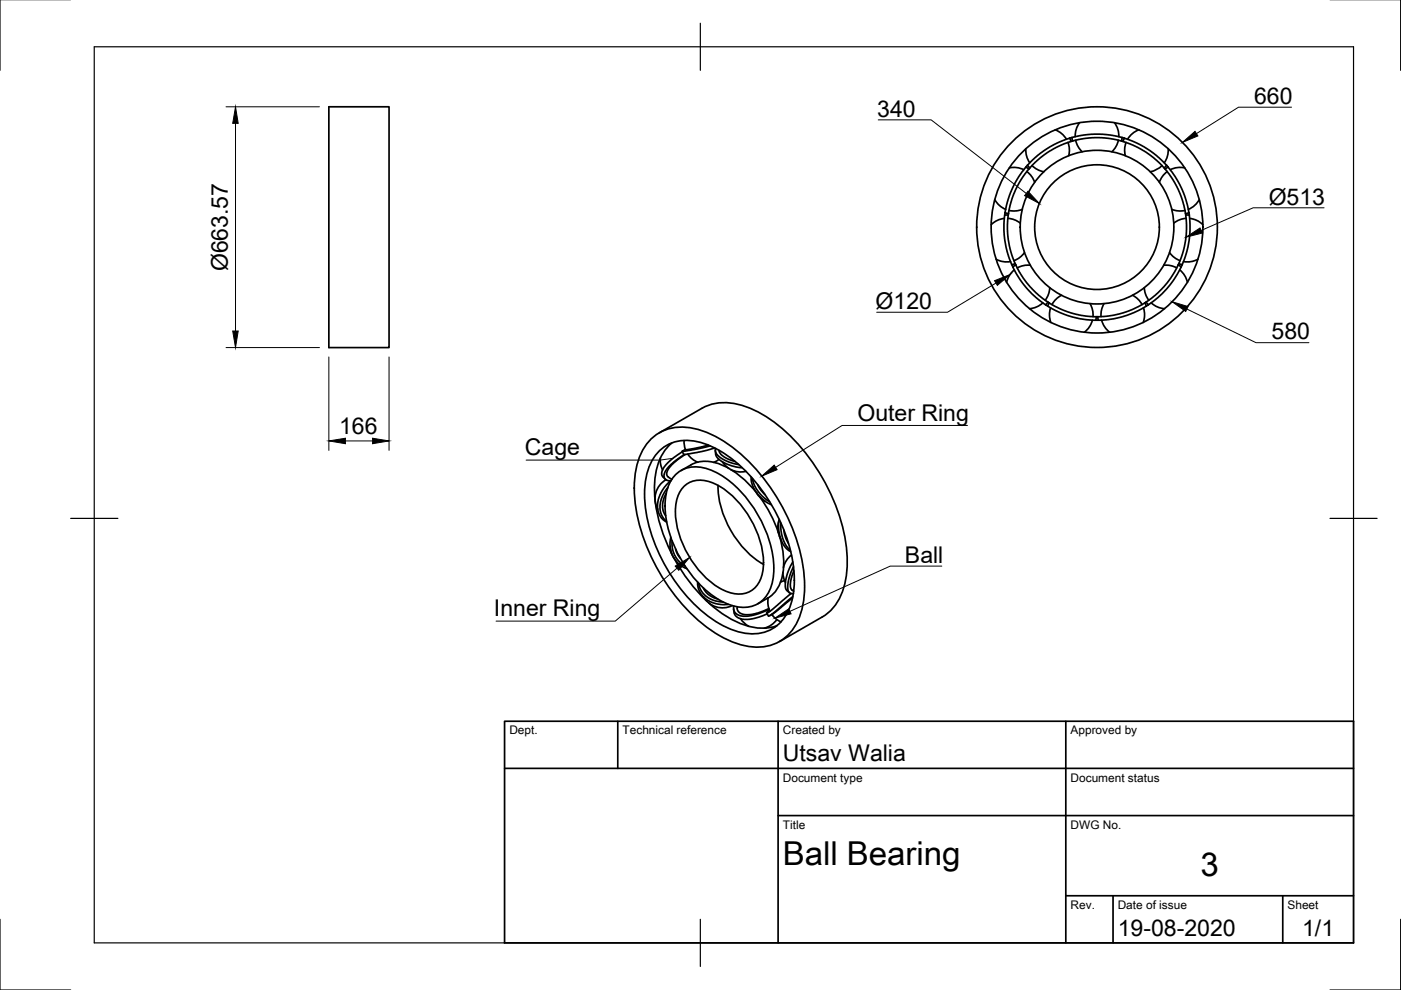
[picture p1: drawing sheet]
<svg xmlns="http://www.w3.org/2000/svg" width="297mm" height="210mm" viewBox="0 0 297 210" stroke-linecap="round" stroke-linejoin="round" font-family="sans-serif">
<!-- layer: Visible -->
<g fill="none" stroke="#000" stroke-width=".36">
<path d="M69.7 22.6h12.8v51.1h-12.8zM214 35.6l1.6-.1 1.5 .5M217.5 31.5l.2 1.6 .6 1.4M217.5 35.4l.3-.4 .5 .6M217.7 36.4l1 1 .7 1.3M217.8 35.1l2.1-2 1.9-1.5 2.2-1.2 2.8-1.1 .3 .7-2.1 .7-2.5 1.4-2.1 1.5-2.1 2M218.3 35.6l-.2 .2M218.8 35.1l1.1 .8 1.4 .5M223.7 27.5l1.4 .8 1 1.2M226.4 30.2l.3 1.4-.1 1.4M227.3 29.2l2.4-.6 2.2-.2 3 .2 3 .6M227.3 29.2l-.5 .1"/>
<path d="M227.3 29.2l.1 .7M227.4 29.9l2.4-.5 2.2-.2 3 .1 2.8 .6M227.4 29.9l-.3 .1M228.1 29.7l.5 1.4 .8 1.1M228.9 26l-.7 1.4-.2 1.6M236.3 26l.7 1.4 .2 1.6M237.1 29.7l-.5 1.4-.9 1.1M237.8 29.9l.3 .1M237.9 29.2l-.1 .7M237.9 29.1l.5 .2-.3 .7M238.1 30l2.1 .7 2.5 1.4 2.1 1.5 2 2M238.4 29.3l2.7 1.1 2.3 1.2 1.9 1.5 2 2"/>
<path d="M238.8 30.2l-.3 1.4 .1 1.4M241.5 27.5l-1.4 .8-1 1.2M246.4 35.1l-1.2 .8-1.3 .5M246.9 35.6l.1 .2M247.5 36.4l-1 1-.7 1.3M247.7 35.4l-.4-.4-.5 .6M247.7 31.5l-.2 1.6-.6 1.4M251.2 35.6l-1.6-.1-1.5 .5M210.9 42.3l1 1.3 1.3 .8M211.2 55l1.5 .5h1.6M212.9 46.3l-1.5 .4-1.3 .9M213 45.6l-.1 1.8 .1 3.5 .5 2.4 1 2.8"/>
<path d="M213.1 45.1l.7 .2M213.7 46.3l1.4 .3 1.2 .7M213.8 45.6l-.2 2 .2 3.2 .6 2.9 .8 2.2M213.8 45.6h-.8M213.8 45.3l.5-2.3 1-2.8 1.5-2.6 1.4-1.8-.7-.4-1.5 2-1.5 2.8-.9 2.6-.6 2.8M213.8 45.3v.3M214.5 56.1l.2 .5M214.7 56.6l1.4 2.4 1.6 2.1 1.9 1.9 2.1 1.6M215.1 57.2l-1.1 1.2-.6 1.5M215.3 55.9l.1 .3M215.3 55.9l-.8 .2M215.4 56.2l1.5 2.7 1.5 1.9 1.9 1.9 2.1 1.5"/>
<path d="M215.4 56.2l-.7 .4M216.8 44.4l-1.4 .3-1.5-.1M217.2 53.5l-1 1.1-1.2 .7M218.4 56.2l-1.4 .1-1.3 .5M246.7 56.2l1.5 .1 1.3 .5M248 53.5l.9 1.1 1.3 .7M248.4 44.4l1.4 .3 1.4-.1M249.8 56.2l-1.6 2.7-1.4 1.9-2 1.9-2.1 1.5M249.8 56.2l.6 .4M249.9 55.9l.7 .2M249.9 55.9l-.1 .3M250.1 57.2l1.1 1.2 .6 1.5"/>
<path d="M250.4 56.6l-1.4 2.4-1.5 2.1-1.9 1.9-2.4 1.8-.2 .1-.3-.7-2.3 1.3-2.5 .9-2.6 .6-2.6 .2M250.6 56.1l-.2 .5M251.4 45.3v.3M251.4 45.6l.2 2-.2 3.2-.6 2.6-.9 2.5M251.4 45.6h.8M251.5 46.3l-1.4 .3-1.2 .7M252.1 45.1l-.7 .2M252.1 45.1l-.5-2.3-1-2.6-1.5-2.8-1.5-2-.6 .4 1.4 1.8 1.4 2.6 1 2.8 .6 2.3M252.1 45.1l.1 .5M252.1 45.6l.2 1.8-.2 3.5-.4 2.4-1.1 2.8M252.2 46.3l1.6 .4 1.2 .9M254 55l-1.5 .5h-1.6"/>
<path d="M254.3 42.3l-1 1.3-1.3 .8M221.1 64.2l-1.3 .9-1.5 .4M222.1 64.9l2.6 1.4 2.3 .8 2.6 .6 2.7 .2M222.2 64l-.5 .6M222.4 64.2l2.3 1.3 2.5 .9 2.6 .6 2.6 .2M222.4 64.2l-.3 .7-.4-.3M222.6 61l-.3 1.4-.7 1.3M222.7 65.3l-.2 1.5 .3 1.6M225.1 62.6l-1.2 .8-.9 1.2M231.1 64.4l.5 1.3 .1 1.4M231.6 67.9l-.6 1.4-1.1 1.1M232.4 67.1l-.1 .8"/>
<path d="M232.7 67.2h-.3M232.7 67.1l.2 .8M232.8 67.9h-.5M233.6 67.9l.6 1.4 1.1 1.1M234.1 64.4l-.6 1.3-.1 1.4M240.1 62.6l1.2 .8 .8 1.2M242.4 65.3l.3 1.5-.3 1.6M242.6 61l.3 1.4 .7 1.3M243 64l.5 .6M243 64.9l-2.5 1.4-2.4 .8-2.6 .6-2.7 .2M244.1 64.2l1.3 .9 1.5 .4M137.8 93.3a9.7 9.7 0 0 1 9.9-2.3 27.4 27.4 0 0 1 13.5 9.6 40.7 40.7 0 0 1 9.3 21.8 17.2 17.2 0 0 1-2.4 11 9.5 9.5 0 0 1-10.8 3.4 27.4 27.4 0 0 1-13.5-9.6 40.7 40.7 0 0 1-9.3-21.9 17.2 17.2 0 0 1 2.4-10.9z"/>
<path d="M139.8 91.8l9-5.2a11.9 11.9 0 0 1 11.3 .4 36 36 0 0 1 15.4 16.4 32.5 32.5 0 0 1 3.9 19.1 11.4 11.4 0 0 1-5.1 8.3l-9 5.2M139.9 95.5a9 9 0 0 1 9.6-1.4 29.1 29.1 0 0 1 14.3 13.3 31.1 31.1 0 0 1 4.5 17.3 10.1 10.1 0 0 1-5.1 8.9 10.4 10.4 0 0 1-9.1-.6 31.5 31.5 0 0 1-13.7-14.3 28.6 28.6 0 0 1-3.5-17.3 10.8 10.8 0 0 1 3-5.9zM140 97.1l.1 1.6 .4 .9M142.4 93.9a12.1 12.1 0 0 0-3.6 9.7l.1 2.6M144.7 95.8l-2.6 1.8-1.4 1.6-.4 .9v.6l.8 1M145 93.4l.3 1.9M145.1 96.4l-2.4 1.7-1.6 1.8-.3 .8 .1 .7 .5 .4 .9 .1M145.3 96.4l-2.4 1.7-1.3 1.6-.2 .7v.4l1.1 .8M145.8 96.3l1 1 1.1 .7M146.5 98.6l-2.1 1.2M146.5 98.6a8.4 8.4 0 0 1 8.5 1 21.2 21.2 0 0 1 5.6 5.1M150.1 94.4l-3.1 .7-1.7 .2-.7 .4 3.3-.5 2.6-.7"/>
<path d="M151.5 95l-2.7 .7-3.7 .7h-.2l-.2-.7M151.7 95.5v.8M151.7 95.1v.5l.2 .6 .9 .9 1.7 .9 2.1 .5M151.7 96.3l.7 1.1 1.3 .8 1.5 .6 2.1 .4M152.4 95.5l.2 .5 .8 .8 .9 .5 1.5 .5M152.5 97.4l-1.2 .6M153.1 97.9l.8 .9 .6 .5M154.9 99.5l1.6 .5 1.7-.1M138.9 106.3a33.3 33.3 0 0 0 3.5 11M141.2 101.7a4.6 4.6 0 0 0-1.7 6.3M141.3 104.6l-.6 1.1-.2 1.6 .1 1 .5 1M141.6 103.3l-1.1 1.8-.6 2 .1 1.1 .3 1.1 .5 .8 .5 .4"/>
<path d="M142.1 115.9l.3 1.6 .6 .9M142.2 101.9l-1.4 1.6-1.1 2.2a4 4 0 0 0 1.7 5M142.2 113.9l-.1 2.2 .6 1.8 1 1.5 .8 .6 1.1 .6M142.5 114.7v1.5l.6 1.6 .8 1.2 1.3 1M142.9 118.3a36.7 36.7 0 0 0 7 9.2M143.2 116.4l.4 1.1 .6 .9M143.5 100.4a6.8 6.8 0 0 1 7.7-.5 24.3 24.3 0 0 1 11.5 13.5 17 17 0 0 1 .7 11.2 6.1 6.1 0 0 1-8.2 3.8 21.5 21.5 0 0 1-11.6-11.2 20.6 20.6 0 0 1-2.3-12.8 7.3 7.3 0 0 1 2.2-4zM144.9 103.3a5.4 5.4 0 0 1 6.5-.8 20.2 20.2 0 0 1 10.2 14.1 9.5 9.5 0 0 1-1.4 7.9 5.4 5.4 0 0 1-6.5 .8 20.2 20.2 0 0 1-10.3-14.2 9.5 9.5 0 0 1 1.5-7.8zM152.2 102.9a20.5 20.5 0 0 0 9.7 16.8M159.3 101.1l.2 1.8 1.1 1.8 1.3 1.3 1.6 1M159.5 101.4l.5 1.5 .8 1.4 1.2 1.3 1.2 .8M160.4 104.5l.6 .8 1.2 1"/>
<path d="M160.6 102.8l.8 1.2 .8 .9M161.1 105.4a27.8 27.8 0 0 1 3.9 7.6M165.2 110.3l-.3 1.1v1.2l.6 1.6M165.2 110.1l-.1 2 .3 1.8 .8 1.8 .6 .6 .8 .6M165.3 113.6a15.2 15.2 0 0 1 0 10.3 6.2 6.2 0 0 1-2.5 2.9M165.6 110.9v1.6l.4 1.8 .7 1.4 .9 1M166.2 112.4l.3 1.4 .7 1.4M167.8 117.7l-1.1 1.2-.6 1.4M168.1 119.2l-1 1.9-.6 2.3 .1 1.5 .8 .8M147.9 123.4l.1 1.2 .5 1.1 .7 .9 .7 .6 1.9 .8 1.4 .2 1.2-.1M148.1 123.7l.6 1.6 .9 1.1 1.8 .9 1.9 .3M149.1 124.6l.6 1 .6 .5 1.8 .9"/>
<path d="M149.2 126.6a4.6 4.6 0 0 0 6.1 1.8M150.3 127.8a18 18 0 0 0 11.5 5.4l2-.2 .9-.3M155.5 129.1a1.84 1.84 0 0 0 .8 1.7l1.1 .5h1.4l2.3-.5 1.5-.6M155.6 128.5a1.97 1.97 0 0 0 2.5 2.2l2.2-.4 2.7-1.1M156.3 128.6a1.75 1.75 0 0 0 2.2 1.7l2.2-.3 2.3-1M157 131.2l1 1.1 .8 .5M162.8 126.8l-2.1 1.2M162.9 126.7l-.1 1.5 .4 1.4M163.2 129.6h.1M163.6 130.3l1.1 1.1 .9 .5M164.7 131.4l-1.2 1.1-1.5 .7M166 121.4l.1 .8 .4 1.3"/>
<path d="M166.4 123.1l-.9 .3M167.7 125.8l-3.8 3.4-1.3 .8 .5-.7M168 126.8l-3.6 3-1.2 .7M168.1 126.5l-4.7 3.9-.5 .2-.3-.7M168.2 120.2l-.9 2.2-.3 1.9v.7l.3 .6 .4 .2h.5M168.3 121l-.6 1.7-.1 1.2 .1 1 .6 .4"/>
<circle cx="232.6" cy="48.2" r="22.4"/>
<circle cx="232.6" cy="48.2" r="13.2"/>
<circle cx="232.6" cy="48.2" r="16.3"/>
<circle cx="232.6" cy="48.2" r="25.5"/>
</g>
<!-- layer: Border -->
<path d="M0 -.1v15M297 -.1v15M20 9.9h267v190h-267zM148.5 4.9v10M15 109.9h10M282 109.9h10M0 194.9v15h15M148.5 194.9v10M297 194.9v15h-15" fill="none" stroke="#000" stroke-width=".25"/>
<!-- layer: TitleBlock -->
<path d="M107 152.9h180v47h-180zM131 152.9v10M165 152.9v47M226 152.9v47M107 162.9h180M165 172.9h122M226 189.9h61M236 189.9v10M272 189.9v10" fill="none" stroke="#000" stroke-width=".36"/>
<!-- layer: Annotations -->
<path d="M250.7 30.2l2.7-2.4 .6 1zM210.9 59.5l3.3-1.3-2.7 2.3zM218 40.5l2.4 2.7-3.2-1.7zM251.5 50.3l2.9-2 .5 1.1zM248.5 64l3.4 1-.5 1zM161.5 101l2.6-2.4 .7 1zM143.2 120l3-1.8-2.3 2.7zM164.3 131.1l2.9-2 .5 1z" fill="#000" stroke="#000" stroke-width=".21"/>
<path d="M186.2 25.4h11.2l20.2 15.6M273.8 22.7h-11.2l-8.9 5.6M280.7 44.1h-15l-11 4.8M211.2 60l-10.3 6.2h-15M251.7 65.5l14.6 7.2h11.2M142.7 97.2l-2.7 .4h-28.5M205.1 90.2h-26.6l-14.1 8.9M143.5 120.5l-13 11.2h-25.3M199.7 120h-11l-21.2 9.6" fill="none" stroke="#000" stroke-width=".21"/>
<!-- layer: Dimensions -->
<path d="M47.9 22.6h19.8M49.9 26.2v44M47.9 73.7h19.8M69.7 75.7v19.8M82.5 75.7v19.8M73.2 93.5h5.8" fill="none" stroke="#000" stroke-width=".21"/>
<path d="M49.9 22.6l.6 3.6h-1.2zM49.3 70.2h1.2l-.6 3.5zM69.7 93.5l3.5-.6v1.2zM79 92.9l3.5 .6-3.5 .6z" fill="#000" stroke="#000" stroke-width=".21"/>
<g font-size="7">
<text x="166" y="183.4">Ball Bearing</text>
<text x="254.5" y="185.8">3</text>
</g>
<g font-size="4.9">
<text x="265.9" y="22">660</text>
<text x="186" y="24.7">340</text>
<text x="269" y="43.4">Ø513</text>
<text x="48.3" y="57.5" transform="rotate(-90 48.3 57.5)">Ø663.57</text>
<text x="185.7" y="65.5">Ø120</text>
<text x="269.6" y="72">580</text>
<text x="181.8" y="89.2">Outer Ring</text>
<text x="71.9" y="91.9">166</text>
<text x="111.3" y="96.5">Cage</text>
<text x="191.9" y="119.3">Ball</text>
<text x="104.7" y="130.7">Inner Ring</text>
<text x="166" y="161.4">Utsav Walia</text>
<text x="237" y="198.4">19-08-2020</text>
<text x="276.1" y="198.5">1/1</text>
</g>
<g font-size="2.5">
<text x="108" y="155.7">Dept.</text>
<text x="132" y="155.7">Technical reference</text>
<text x="166" y="155.7">Created by</text>
<text x="227" y="155.7">Approved by</text>
<text x="166" y="165.7">Document type</text>
<text x="227" y="165.7">Document status</text>
<text x="166" y="175.7">Title</text>
<text x="227" y="175.7">DWG No.</text>
<text x="227" y="192.7">Rev.</text>
<text x="237" y="192.7">Date of issue</text>
<text x="273" y="192.7">Sheet</text>
</g>
</svg>
